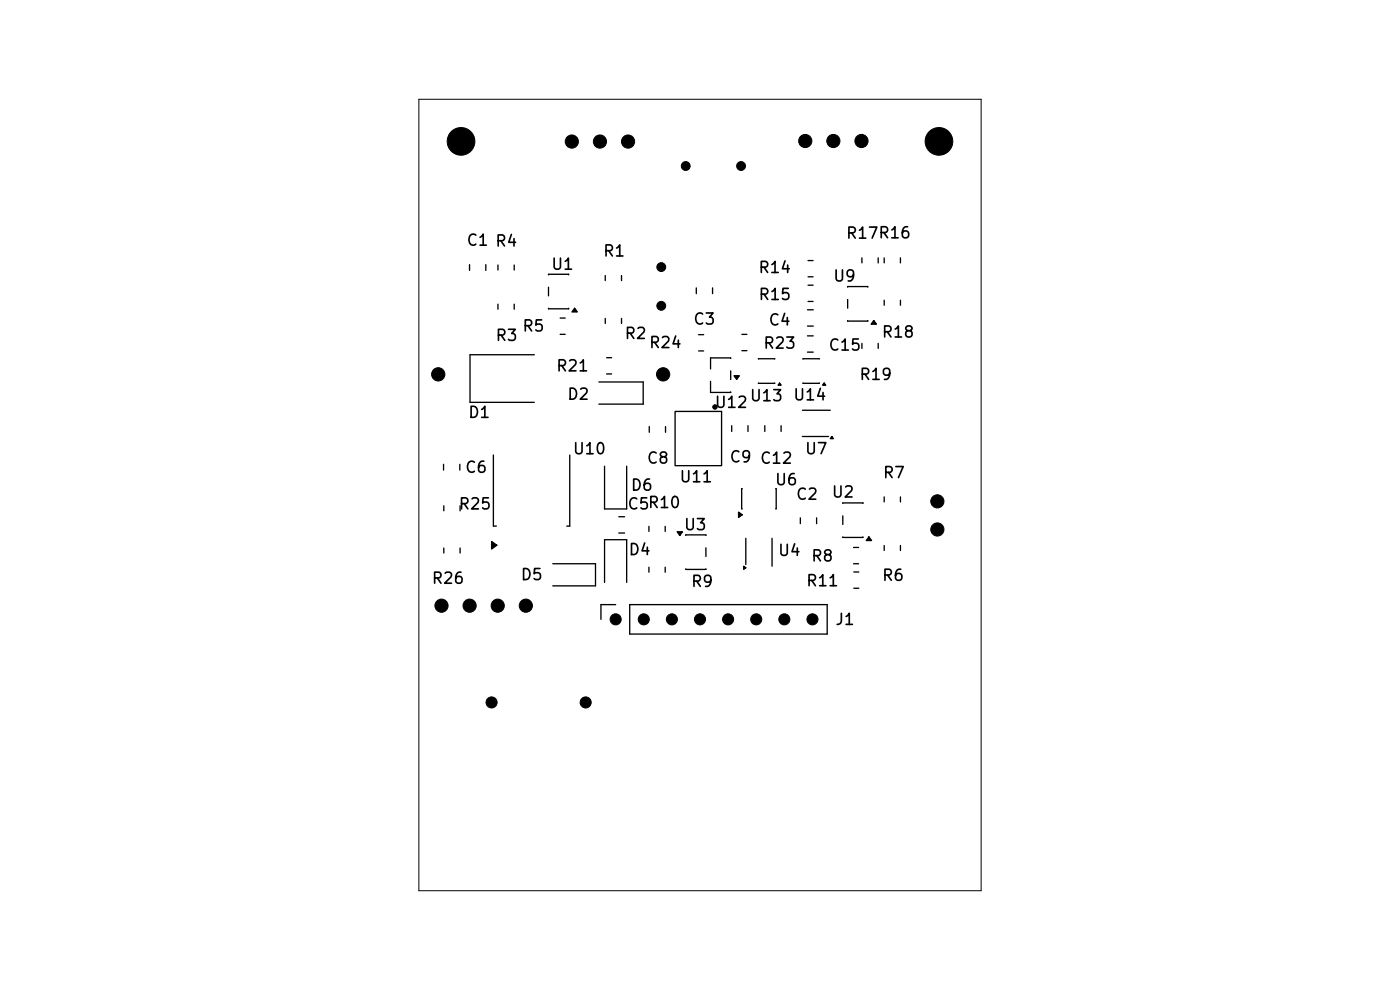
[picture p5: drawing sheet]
<svg xmlns="http://www.w3.org/2000/svg" width="297mm" height="210mm" viewBox="0 0 297 210" stroke-linecap="round" stroke-linejoin="round" font-family="sans-serif">
<g fill="none" stroke="#000" stroke-width=".28">
<path d="M99.6 56.1v1.3M103.1 56.1v1.3M105.6 56.2v1.1M109.1 56.2v1.1M116.4 58.3v-.1h4.2v.1M128.4 58.4v1.1M131.9 58.4v1.1M171.4 55.3h1.1M171.4 58.7h1.1M182.8 54.7v1.1M186.3 54.7v1.1M187.6 54.7v1.1"/>
<path d="M191 54.7v1.1M105.6 64.5v1.1M109.1 64.5v1.1M113.4 75.3h-13.7v10.1h13.7M116.4 65.4v.1h4.2v-.1M116.4 60.9v1.9M118.8 70.9h1.1M118.8 67.5h1.1M121.9 65.4l.6 .8h-1.2zM128.4 67.5v1.1M128.7 75.9h1.1M128.7 79.3h1.1"/>
<path d="M131.9 67.5v1.1M147.7 61.1v1.2M148.2 71h1.1M148.2 74.4h1.1M151.2 61.1v1.2M155 76v-.1h-4.3v2.4M155 78.7v1.8M155.7 79.7h1.1l-.5 .8zM157.4 70.9h1.1M157.4 74.4h1.1M160.9 76.2h3.4M170.3 76.2h3.5"/>
<path d="M171.3 71.2h1.2M171.3 74.7h1.2M171.3 65.7h1.2M171.3 69.2h1.2M171.4 60.5h1.1M171.4 63.9h1.1M179.8 60.9v-.1h4.3v.1M179.8 68v.1h4.3v-.1M179.8 63.5v1.9M182.8 72.8v1.1M185.4 68l.5 .8h-1.1zM186.3 72.8v1.1"/>
<path d="M187.6 63.7v1.1M191 63.7v1.1M94.1 98.5v1.2M97.5 98.5v1.2M104.7 96.5v15.1h.6M120.9 96.5v15.1h-.7M127 81h9.5v4.7h-9.5M128.2 98.9v9.1h4.7v-9.1M137.7 90.5v1.2M141.2 90.5v1.2M143.2 87.3h9.9v11.5h-9.9zM150.7 80.9v2.3h4.3v-.1"/>
<path d="M155.2 90.3v1.2M158.7 90.3v1.2M160.9 81.3h3.4M162.2 90.3v1.2M165.4 81.3l.3 .4h-.6zM165.7 90.3v1.2M170.2 92.6h5.6M170.2 87h5.9M170.3 81.3h3.5M174.8 81.3l.4 .4h-.7zM176.5 92.6l.3 .5h-.7zM94.2 107.3v1.1"/>
<path d="M94.2 116.2v1.1M97.6 107.3v1.1M97.6 116.2v1.1M104.3 114.9l1.1 .8-1.1 .8zM117.3 119.6h9v4.7h-9M131.3 109.6h1.2M131.3 113.1h1.2M137.7 111.7v1M141.1 111.7v1M143.7 112.8h1.1l-.6 .8zM145.5 113.6v-.1h4.3v.1M149.8 116.2v1.8"/>
<path d="M156.7 108.6l.8 .6-.8 .6zM157.5 103.7h-.2v4.2h.2M158.2 114.2v5.6M163.8 114.2v5.9M164.6 103.7h.1v4.2h-.1M169.8 109.8v1.3M173.2 109.8v1.3M178.8 106.8v-.1h4.3v.1M178.8 113.9v.1h4.3v-.1M178.8 109.4v1.9M181.1 116.1h1M181.1 119.6h1"/>
<path d="M184.3 113.9l.6 .8h-1.1zM187.6 105.4v1.1M187.6 115.7v1.1M191 105.4v1.1M191 115.7v1.1M128.2 123.6v-9.1h4.7v9.1M130.6 128.3h-3.1v3.1M133.6 128.3h41.9v6.2h-41.9zM137.7 120.3v1.1M141.1 120.3v1.1M145.5 120.7v.1h4.3v-.1M157.8 120.1l.4 .3-.4 .4z"/>
<path d="M181.1 121.3h1.1M181.1 124.8h1.1"/>
</g>
<path d="M121.9 65.4l.6 .8h-1.2zM185.4 68l.5 .8h-1.1zM155.7 79.7h1.1l-.5 .8zM165.4 81.3l.3 .4h-.6zM174.8 81.3l.4 .4h-.7zM176.5 92.6l.3 .5h-.7zM104.3 114.9l1.1 .8-1.1 .8zM143.7 112.8h1.1l-.6 .8zM156.7 108.6l.8 .6-.8 .6zM184.3 113.9l.6 .8h-1.1zM157.8 120.1l.4 .3-.4 .4z" fill="#000"/>
<g fill="#000" stroke="#000" stroke-width=".21">
<circle cx="97.8" cy="30" r="2.93"/>
<circle cx="121.3" cy="30" r="1.4"/>
<circle cx="127.3" cy="30" r="1.4"/>
<circle cx="133.2" cy="30" r="1.4"/>
<circle cx="145.5" cy="35.2" r=".94"/>
<circle cx="157.2" cy="35.2" r=".94"/>
<circle cx="170.8" cy="29.9" r="1.4"/>
<circle cx="176.8" cy="29.9" r="1.4"/>
<circle cx="182.8" cy="29.9" r="1.4"/>
<circle cx="199.2" cy="30" r="2.93"/>
<circle cx="140.3" cy="56.7" r=".94"/>
<circle cx="93" cy="79.4" r="1.41"/>
<circle cx="140.3" cy="64.9" r=".94"/>
<circle cx="140.7" cy="79.4" r="1.41"/>
<circle cx="151.7" cy="86.3" r=".47"/>
<circle cx="198.9" cy="112.3" r="1.4"/>
<circle cx="198.9" cy="106.4" r="1.4"/>
<circle cx="93.7" cy="128.5" r="1.4"/>
<circle cx="99.6" cy="128.5" r="1.4"/>
<circle cx="105.6" cy="128.5" r="1.4"/>
<circle cx="111.6" cy="128.5" r="1.4"/>
<circle cx="130.6" cy="131.4" r="1.17"/>
<circle cx="136.6" cy="131.4" r="1.17"/>
<circle cx="142.5" cy="131.4" r="1.17"/>
<circle cx="148.5" cy="131.4" r="1.17"/>
<circle cx="154.5" cy="131.4" r="1.17"/>
<circle cx="160.4" cy="131.4" r="1.17"/>
<circle cx="166.4" cy="131.4" r="1.17"/>
<circle cx="172.4" cy="131.4" r="1.17"/>
<circle cx="104.3" cy="149" r="1.17"/>
<circle cx="124.2" cy="149" r="1.17"/>
</g>
<path d="M88.9 21.1h119.2v167.8h-119.2z" fill="none" stroke="#000" stroke-width=".21"/>
<g font-size="2.3">
<text x="98.8" y="52.7">C1 R4</text>
<text x="179.3" y="51.2">R17R16</text>
<text x="116.8" y="57.8">U1</text>
<text x="127.8" y="55">R1</text>
<text x="160.7" y="58.5">R14</text>
<text x="160.7" y="64.2">R15</text>
<text x="176.6" y="60.3">U9</text>
<text x="110.6" y="70.9">R5</text>
<text x="146.9" y="69.4">C3</text>
<text x="162.9" y="69.6">C4</text>
<text x="105" y="72.9">R3</text>
<text x="132.3" y="72.5">R2</text>
<text x="137.5" y="74.4">R24</text>
<text x="161.8" y="74.6">R23</text>
<text x="175.6" y="75">C15</text>
<text x="186.9" y="72.2">R18</text>
<text x="117.8" y="79.4">R21</text>
<text x="182.1" y="81.2">R19</text>
<text x="99.2" y="89.2">D1</text>
<text x="120.2" y="85.4">D2</text>
<text x="151.4" y="87.1">U12</text>
<text x="158.9" y="85.7">U13</text>
<text x="168.1" y="85.5">U14</text>
<text x="98.5" y="100.9">C6</text>
<text x="121.3" y="97">U10</text>
<text x="137.1" y="98.9">C8</text>
<text x="154.6" y="98.7">C9 C12</text>
<text x="170.6" y="96.9">U7</text>
<text x="133.6" y="104.7">D6</text>
<text x="144" y="102.9">U11</text>
<text x="164.2" y="103.5">U6</text>
<text x="168.7" y="106.6">C2</text>
<text x="176.3" y="106.1">U2</text>
<text x="187.1" y="102">R7</text>
<text x="97.1" y="108.7">R25</text>
<text x="132.9" y="108.7">C5R10</text>
<text x="144.9" y="113.1">U3</text>
<text x="133.2" y="118.3">D4</text>
<text x="164.9" y="118.5">U4</text>
<text x="171.9" y="119.7">R8</text>
<text x="91.4" y="124.4">R26</text>
<text x="110.3" y="123.7">D5</text>
<text x="146.4" y="125.1">R9</text>
<text x="170.8" y="125">R11</text>
<text x="186.9" y="123.8">R6</text>
<text x="177" y="133.2">J1</text>
</g>
</svg>
